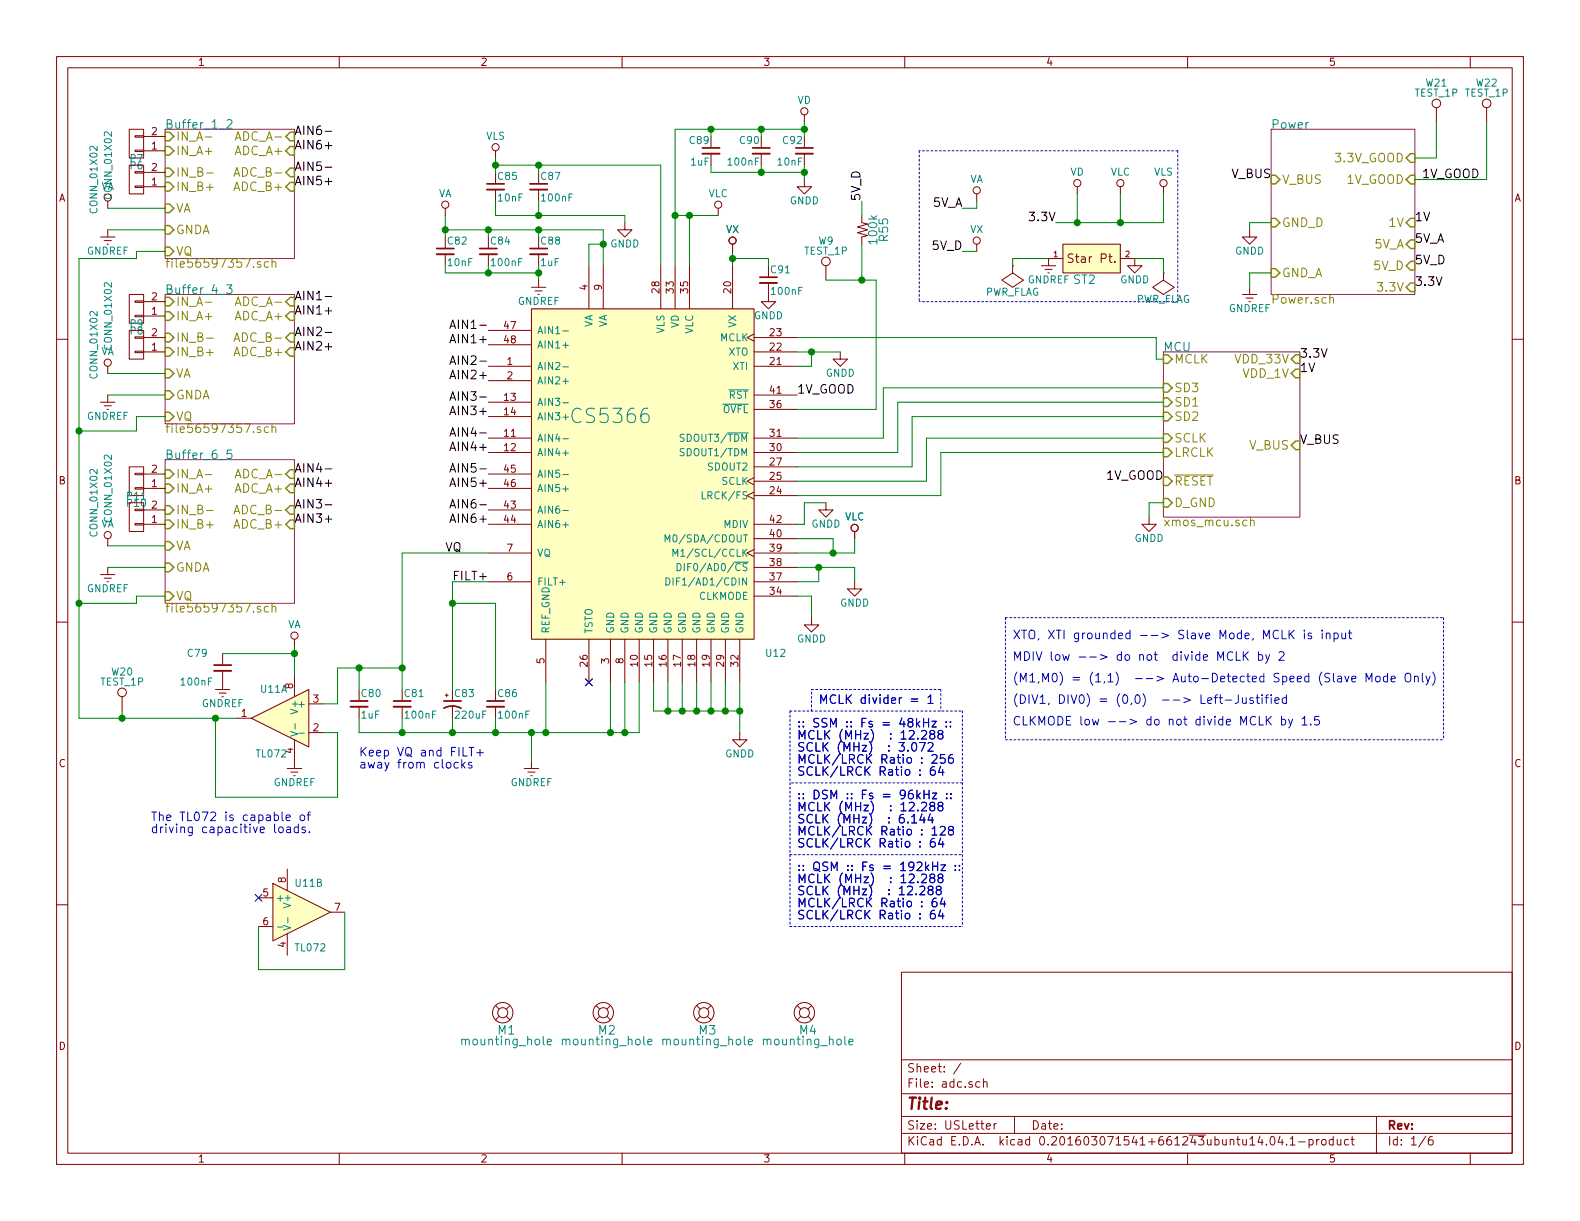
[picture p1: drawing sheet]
EESchema Schematic File Version 2
LIBS:power
LIBS:device
LIBS:transistors
LIBS:conn
LIBS:linear
LIBS:regul
LIBS:74xx
LIBS:cmos4000
LIBS:adc-dac
LIBS:memory
LIBS:xilinx
LIBS:microcontrollers
LIBS:dsp
LIBS:microchip
LIBS:analog_switches
LIBS:motorola
LIBS:texas
LIBS:intel
LIBS:audio
LIBS:interface
LIBS:digital-audio
LIBS:philips
LIBS:display
LIBS:cypress
LIBS:siliconi
LIBS:opto
LIBS:atmel
LIBS:contrib
LIBS:valves
LIBS:alex
LIBS:CS5366
LIBS:adc-cache
EELAYER 25 0
EELAYER END
$Descr USLetter 11000 8500
encoding utf-8
Sheet 1 6
Title ""
Date ""
Rev ""
Comp ""
Comment1 ""
Comment2 ""
Comment3 ""
Comment4 ""
$EndDescr
$Comp
L CS5366 U12
U 1 1
P 4350 3150
F 0 "U12" H 5400 1750 50  0000 C CNN
F 1 "CS5366" H 4250 3400 100 0000 C CNN
F 2 "Housings_QFP:LQFP-48_7x7mm_Pitch0.5mm" H 5150 1750 50  0001 C CNN
F 3 "DOCUMENTATION" H 5500 1500 50  0001 C CNN
	1    4350 3150
	1    0    0    -1  
$EndComp
$Comp
L CP1_Small C83
U 1 1
P 3150 4900
F 0 "C83" H 3160 4970 50  0000 L CNN
F 1 "220uF" H 3160 4820 50  0000 L CNN
F 2 "Capacitors_SMD:c_elec_6.3x7.7" H 3150 4900 50  0001 C CNN
F 3 "" H 3150 4900 50  0000 C CNN
F 4 "UUR1C221MCL6GS" H 3350 4700 60  0001 C CNN "Pt. Num"
F 5 "Value" H 3150 4900 60  0001 C CNN "manufacturer"
	1    3150 4900
	1    0    0    -1  
$EndComp
$Comp
L C_Small C81
U 1 1
P 2800 4900
F 0 "C81" H 2810 4970 50  0000 L CNN
F 1 "100nF" H 2810 4820 50  0000 L CNN
F 2 "Capacitors_SMD:C_0603" H 2800 4900 50  0001 C CNN
F 3 "" H 2800 4900 50  0000 C CNN
F 4 "C0603C104K3RACTU" H 2150 4000 60  0001 C CNN "Pt. Num"
F 5 "Value" H 2800 4900 60  0001 C CNN "manufacturer"
	1    2800 4900
	1    0    0    -1  
$EndComp
$Comp
L C_Small C80
U 1 1
P 2500 4900
F 0 "C80" H 2510 4970 50  0000 L CNN
F 1 "1uF" H 2510 4820 50  0000 L CNN
F 2 "Capacitors_SMD:C_0603" H 2500 4900 50  0001 C CNN
F 3 "" H 2500 4900 50  0000 C CNN
F 4 "CC0603KRX7R7BB105" H 2700 4750 60  0001 C CNN "Pt. Num"
F 5 "Value" H 2500 4900 60  0001 C CNN "manufacturer"
	1    2500 4900
	1    0    0    -1  
$EndComp
$Comp
L C_Small C86
U 1 1
P 3450 4900
F 0 "C86" H 3460 4970 50  0000 L CNN
F 1 "100nF" H 3460 4820 50  0000 L CNN
F 2 "Capacitors_SMD:C_0603" H 3450 4900 50  0001 C CNN
F 3 "" H 3450 4900 50  0000 C CNN
F 4 "C0603C104K3RACTU" H 3750 4300 60  0001 C CNN "Pt. Num"
F 5 "Value" H 3450 4900 60  0001 C CNN "manufacturer"
	1    3450 4900
	1    0    0    -1  
$EndComp
$Sheet
S 1150 900  900  900 
U 565D7D19
F0 "Buffer_1_2" 60
F1 "file56597357.sch" 60
F2 "ADC_A+" I R 2050 1050 60 
F3 "ADC_A-" I R 2050 950 60 
F4 "IN_A+" I L 1150 1050 60 
F5 "IN_A-" I L 1150 950 60 
F6 "ADC_B+" I R 2050 1300 60 
F7 "ADC_B-" I R 2050 1200 60 
F8 "IN_B+" I L 1150 1300 60 
F9 "IN_B-" I L 1150 1200 60 
F10 "VA" I L 1150 1450 60 
F11 "GNDA" I L 1150 1600 60 
F12 "VQ" I L 1150 1750 60 
$EndSheet
$Sheet
S 1150 2050 900  900 
U 565D7E0D
F0 "Buffer_4_3" 60
F1 "file56597357.sch" 60
F2 "ADC_A+" I R 2050 2200 60 
F3 "ADC_A-" I R 2050 2100 60 
F4 "IN_A+" I L 1150 2200 60 
F5 "IN_A-" I L 1150 2100 60 
F6 "ADC_B+" I R 2050 2450 60 
F7 "ADC_B-" I R 2050 2350 60 
F8 "IN_B+" I L 1150 2450 60 
F9 "IN_B-" I L 1150 2350 60 
F10 "VA" I L 1150 2600 60 
F11 "GNDA" I L 1150 2750 60 
F12 "VQ" I L 1150 2900 60 
$EndSheet
$Sheet
S 1150 3200 900  1000
U 565D9A70
F0 "Buffer_6_5" 60
F1 "file56597357.sch" 60
F2 "ADC_A+" I R 2050 3400 60 
F3 "ADC_A-" I R 2050 3300 60 
F4 "IN_A+" I L 1150 3400 60 
F5 "IN_A-" I L 1150 3300 60 
F6 "ADC_B+" I R 2050 3650 60 
F7 "ADC_B-" I R 2050 3550 60 
F8 "IN_B+" I L 1150 3650 60 
F9 "IN_B-" I L 1150 3550 60 
F10 "VA" I L 1150 3800 60 
F11 "GNDA" I L 1150 3950 60 
F12 "VQ" I L 1150 4150 60 
$EndSheet
Wire Wire Line
	5550 2550 5650 2550
Wire Wire Line
	5650 2550 5650 2450
Wire Wire Line
	5550 2450 5850 2450
Connection ~ 5650 2450
Wire Wire Line
	3800 5100 3800 4750
NoConn ~ 4100 4750
Text Notes 2500 5350 0    60   ~ 0
Keep VQ and FILT+ \naway from clocks
Wire Wire Line
	5550 4050 5700 4050
Wire Wire Line
	5700 4050 5700 3950
Wire Wire Line
	5550 3950 5950 3950
Wire Wire Line
	5950 3950 5950 4050
Connection ~ 5700 3950
Text Notes 7050 4900 0    60   ~ 0
(DIV1, DIV0) = (0,0)  --> Left-Justified 
$Comp
L VD #PWR102
U 1 1
P 5600 850
F 0 "#PWR102" H 5600 700 50  0001 C CNN
F 1 "VD" H 5600 1000 50  0000 C CNN
F 2 "" H 5600 850 60  0000 C CNN
F 3 "" H 5600 850 60  0000 C CNN
	1    5600 850 
	-1   0    0    -1  
$EndComp
$Comp
L VLS #PWR93
U 1 1
P 3450 1100
F 0 "#PWR93" H 3450 950 50  0001 C CNN
F 1 "VLS" H 3450 1250 50  0000 C CNN
F 2 "" H 3450 1100 60  0000 C CNN
F 3 "" H 3450 1100 60  0000 C CNN
	1    3450 1100
	1    0    0    -1  
$EndComp
$Comp
L VLC #PWR97
U 1 1
P 5000 1500
F 0 "#PWR97" H 5000 1350 50  0001 C CNN
F 1 "VLC" H 5000 1650 50  0000 C CNN
F 2 "" H 5000 1500 60  0000 C CNN
F 3 "" H 5000 1500 60  0000 C CNN
	1    5000 1500
	1    0    0    -1  
$EndComp
$Comp
L VX #PWR98
U 1 1
P 5100 1750
F 0 "#PWR98" H 5100 1600 50  0001 C CNN
F 1 "VX" H 5100 1900 50  0000 C CNN
F 2 "" H 5100 1750 60  0000 C CNN
F 3 "" H 5100 1750 60  0000 C CNN
	1    5100 1750
	1    0    0    -1  
$EndComp
Wire Wire Line
	4200 1600 4200 1850
Wire Wire Line
	4100 1850 4100 1700
Wire Wire Line
	4100 1700 4200 1700
Connection ~ 4200 1700
Wire Wire Line
	5100 1750 5100 1850
$Comp
L VLC #PWR107
U 1 1
P 5950 3750
F 0 "#PWR107" H 5950 3600 50  0001 C CNN
F 1 "VLC" H 5950 3900 50  0000 C CNN
F 2 "" H 5950 3750 60  0000 C CNN
F 3 "" H 5950 3750 60  0000 C CNN
	1    5950 3750
	1    0    0    -1  
$EndComp
Wire Wire Line
	5550 3750 5800 3750
Wire Wire Line
	5800 3750 5800 3850
Wire Wire Line
	5550 3850 5950 3850
Wire Wire Line
	5950 3850 5950 3750
Connection ~ 5800 3850
Text Notes 7050 4750 0    60   ~ 0
(M1,M0) = (1,1)  --> Auto-Detected Speed (Slave Mode Only)
Wire Wire Line
	5550 4150 5650 4150
Wire Wire Line
	5650 4150 5650 4300
Text Notes 7050 4600 0    60   ~ 0
MDIV low --> do not  divide MCLK by 2\n
Wire Wire Line
	5550 3650 5600 3650
Wire Wire Line
	5600 3650 5600 3500
Wire Wire Line
	5600 3500 5750 3500
Text Notes 5550 5400 0    60   ~ 0
:: SSM :: Fs = 48kHz ::\nMCLK (MHz)  : 12.288\nSCLK (MHz)  : 3.072\nMCLK/LRCK Ratio : 256\nSCLK/LRCK Ratio : 64
Text Notes 5550 5900 0    60   ~ 0
:: DSM :: Fs = 96kHz ::\nMCLK (MHz)  : 12.288\nSCLK (MHz)  : 6.144\nMCLK/LRCK Ratio : 128\nSCLK/LRCK Ratio : 64
Text Notes 5550 6400 0    60   ~ 0
:: QSM :: Fs = 192kHz ::\nMCLK (MHz)  : 12.288\nSCLK (MHz)  : 12.288\nMCLK/LRCK Ratio : 64\nSCLK/LRCK Ratio : 64
Wire Notes Line
	5500 4950 6700 4950
Wire Notes Line
	6700 4950 6700 6450
Wire Notes Line
	6700 5450 5500 5450
Wire Notes Line
	5500 4950 5500 6450
Wire Notes Line
	5500 5950 6700 5950
Wire Notes Line
	5500 6450 6700 6450
Text Notes 5700 4900 0    60   ~ 0
MCLK divider = 1
Wire Notes Line
	5650 4950 5650 4800
Wire Notes Line
	5650 4800 6550 4800
Wire Notes Line
	6550 4800 6550 4950
Wire Wire Line
	4350 5100 4350 4750
Wire Wire Line
	4250 4750 4250 5100
Wire Wire Line
	5150 4750 5150 5100
Connection ~ 5150 4950
Wire Wire Line
	5050 4750 5050 4950
Connection ~ 5050 4950
Wire Wire Line
	4950 4750 4950 4950
Connection ~ 4950 4950
Wire Wire Line
	4850 4750 4850 4950
Connection ~ 4850 4950
Wire Wire Line
	4750 4750 4750 4950
Connection ~ 4750 4950
Wire Wire Line
	4650 4750 4650 4950
Connection ~ 4650 4950
Wire Wire Line
	4550 4750 4550 4950
Wire Wire Line
	4450 5100 4450 4750
$Comp
L GNDD #PWR106
U 1 1
P 5850 2450
F 0 "#PWR106" H 5850 2200 50  0001 C CNN
F 1 "GNDD" H 5850 2300 50  0000 C CNN
F 2 "" H 5850 2450 50  0000 C CNN
F 3 "" H 5850 2450 50  0000 C CNN
	1    5850 2450
	1    0    0    -1  
$EndComp
NoConn ~ 4100 4750
$Comp
L GNDD #PWR109
U 1 1
P 5950 4050
F 0 "#PWR109" H 5950 3800 50  0001 C CNN
F 1 "GNDD" H 5950 3900 50  0000 C CNN
F 2 "" H 5950 4050 50  0000 C CNN
F 3 "" H 5950 4050 50  0000 C CNN
	1    5950 4050
	1    0    0    -1  
$EndComp
$Comp
L VX #PWR99
U 1 1
P 5100 1750
F 0 "#PWR99" H 5100 1600 50  0001 C CNN
F 1 "VX" H 5100 1900 50  0000 C CNN
F 2 "" H 5100 1750 60  0000 C CNN
F 3 "" H 5100 1750 60  0000 C CNN
	1    5100 1750
	1    0    0    -1  
$EndComp
$Comp
L VLC #PWR108
U 1 1
P 5950 3750
F 0 "#PWR108" H 5950 3600 50  0001 C CNN
F 1 "VLC" H 5950 3900 50  0000 C CNN
F 2 "" H 5950 3750 60  0000 C CNN
F 3 "" H 5950 3750 60  0000 C CNN
	1    5950 3750
	1    0    0    -1  
$EndComp
$Comp
L GNDD #PWR104
U 1 1
P 5650 4300
F 0 "#PWR104" H 5650 4050 50  0001 C CNN
F 1 "GNDD" H 5650 4150 50  0000 C CNN
F 2 "" H 5650 4300 50  0000 C CNN
F 3 "" H 5650 4300 50  0000 C CNN
	1    5650 4300
	1    0    0    -1  
$EndComp
Text Notes 7050 5050 0    60   ~ 0
CLKMODE low --> do not divide MCLK by 1.5
$Comp
L GNDD #PWR105
U 1 1
P 5750 3500
F 0 "#PWR105" H 5750 3250 50  0001 C CNN
F 1 "GNDD" H 5750 3350 50  0000 C CNN
F 2 "" H 5750 3500 50  0000 C CNN
F 3 "" H 5750 3500 50  0000 C CNN
	1    5750 3500
	1    0    0    -1  
$EndComp
Text Notes 5550 5400 0    60   ~ 0
:: SSM :: Fs = 48kHz ::\nMCLK (MHz)  : 12.288\nSCLK (MHz)  : 3.072\nMCLK/LRCK Ratio : 256\nSCLK/LRCK Ratio : 64
Text Notes 5550 5900 0    60   ~ 0
:: DSM :: Fs = 96kHz ::\nMCLK (MHz)  : 12.288\nSCLK (MHz)  : 6.144\nMCLK/LRCK Ratio : 128\nSCLK/LRCK Ratio : 64
Text Notes 5550 6400 0    60   ~ 0
:: QSM :: Fs = 192kHz ::\nMCLK (MHz)  : 12.288\nSCLK (MHz)  : 12.288\nMCLK/LRCK Ratio : 64\nSCLK/LRCK Ratio : 64
Text Notes 5700 4900 0    60   ~ 0
MCLK divider = 1
$Comp
L GNDD #PWR100
U 1 1
P 5150 5100
F 0 "#PWR100" H 5150 4850 50  0001 C CNN
F 1 "GNDD" H 5150 4950 50  0000 C CNN
F 2 "" H 5150 5100 50  0000 C CNN
F 3 "" H 5150 5100 50  0000 C CNN
	1    5150 5100
	1    0    0    -1  
$EndComp
Wire Wire Line
	2500 5100 4450 5100
Wire Wire Line
	3150 5100 3150 5000
Wire Wire Line
	3450 5000 3450 5100
Connection ~ 3450 5100
Wire Wire Line
	3450 4800 3450 4200
Wire Wire Line
	3450 4200 3150 4200
Wire Wire Line
	3150 4050 3150 4800
Wire Wire Line
	3150 4050 3400 4050
Connection ~ 3150 4200
$Comp
L TL072 U11
U 1 1
P 1950 5000
F 0 "U11" H 1900 5200 50  0000 L CNN
F 1 "TL072" H 1900 4750 50  0000 L CNN
F 2 "Housings_SSOP:TSSOP-8_4.4x3mm_Pitch0.65mm" H 1950 5000 50  0001 C CNN
F 3 "http://www.mouser.com/ds/2/405/tl072-557363.pdf" H 1950 5000 50  0001 C CNN
F 4 "TL072CPWR" H 1950 5000 60  0001 C CNN "Pt. Num"
F 5 "Value" H 1950 5000 60  0001 C CNN "manufacturer"
	1    1950 5000
	-1   0    0    -1  
$EndComp
$Comp
L C_Small C79
U 1 1
P 1550 4650
F 0 "C79" H 1300 4750 50  0000 L CNN
F 1 "100nF" H 1250 4550 50  0000 L CNN
F 2 "Capacitors_SMD:C_0603" H 1550 4650 50  0001 C CNN
F 3 "" H 1550 4650 50  0000 C CNN
F 4 "C0603C104K3RACTU" H 900 3750 60  0001 C CNN "Pt. Num"
F 5 "Value" H 1550 4650 60  0001 C CNN "manufacturer"
	1    1550 4650
	1    0    0    -1  
$EndComp
Wire Wire Line
	2500 5000 2500 5100
Connection ~ 3150 5100
Wire Wire Line
	2800 5000 2800 5100
Connection ~ 2800 5100
Wire Wire Line
	2250 4900 2350 4900
Wire Wire Line
	2350 4900 2350 4650
Wire Wire Line
	2350 4650 2800 4650
Wire Wire Line
	2800 3850 2800 4800
Wire Wire Line
	2500 4800 2500 4650
Connection ~ 2500 4650
Wire Wire Line
	3400 3850 2800 3850
Connection ~ 2800 4650
$Comp
L VA #PWR90
U 1 1
P 2050 4500
F 0 "#PWR90" H 2050 4350 50  0001 C CNN
F 1 "VA" H 2050 4650 50  0000 C CNN
F 2 "" H 2050 4500 60  0000 C CNN
F 3 "" H 2050 4500 60  0000 C CNN
	1    2050 4500
	1    0    0    -1  
$EndComp
$Comp
L GNDREF #PWR94
U 1 1
P 3700 5300
F 0 "#PWR94" H 3700 5050 50  0001 C CNN
F 1 "GNDREF" H 3700 5150 50  0000 C CNN
F 2 "" H 3700 5300 50  0000 C CNN
F 3 "" H 3700 5300 50  0000 C CNN
	1    3700 5300
	1    0    0    -1  
$EndComp
Wire Wire Line
	3700 5300 3700 5100
Connection ~ 3700 5100
Connection ~ 3800 5100
$Comp
L GNDREF #PWR89
U 1 1
P 1550 4750
F 0 "#PWR89" H 1550 4500 50  0001 C CNN
F 1 "GNDREF" H 1550 4600 50  0000 C CNN
F 2 "" H 1550 4750 50  0000 C CNN
F 3 "" H 1550 4750 50  0000 C CNN
	1    1550 4750
	1    0    0    -1  
$EndComp
Wire Wire Line
	2050 4700 2050 4500
Wire Wire Line
	2050 4550 1550 4550
Connection ~ 2050 4550
$Comp
L GNDREF #PWR91
U 1 1
P 2050 5300
F 0 "#PWR91" H 2050 5050 50  0001 C CNN
F 1 "GNDREF" H 2050 5150 50  0000 C CNN
F 2 "" H 2050 5300 50  0000 C CNN
F 3 "" H 2050 5300 50  0000 C CNN
	1    2050 5300
	1    0    0    -1  
$EndComp
Wire Wire Line
	2250 5100 2350 5100
Wire Wire Line
	2350 5100 2350 5550
Wire Wire Line
	2350 5550 1500 5550
Wire Wire Line
	1500 5550 1500 5000
Wire Wire Line
	550  5000 1650 5000
Wire Wire Line
	1150 1750 950  1750
Connection ~ 1500 5000
Wire Wire Line
	1150 4150 950  4150
Wire Wire Line
	1150 2900 950  2900
$Comp
L GNDREF #PWR88
U 1 1
P 750 3950
F 0 "#PWR88" H 750 3700 50  0001 C CNN
F 1 "GNDREF" H 750 3800 50  0000 C CNN
F 2 "" H 750 3950 50  0000 C CNN
F 3 "" H 750 3950 50  0000 C CNN
	1    750  3950
	1    0    0    -1  
$EndComp
Wire Wire Line
	1150 3950 750  3950
$Comp
L VA #PWR87
U 1 1
P 750 3800
F 0 "#PWR87" H 750 3650 50  0001 C CNN
F 1 "VA" H 750 3950 50  0000 C CNN
F 2 "" H 750 3800 60  0000 C CNN
F 3 "" H 750 3800 60  0000 C CNN
	1    750  3800
	1    0    0    -1  
$EndComp
Wire Wire Line
	1150 3800 750  3800
$Comp
L GNDREF #PWR86
U 1 1
P 750 2750
F 0 "#PWR86" H 750 2500 50  0001 C CNN
F 1 "GNDREF" H 750 2600 50  0000 C CNN
F 2 "" H 750 2750 50  0000 C CNN
F 3 "" H 750 2750 50  0000 C CNN
	1    750  2750
	1    0    0    -1  
$EndComp
Wire Wire Line
	1150 2750 750  2750
$Comp
L VA #PWR85
U 1 1
P 750 2600
F 0 "#PWR85" H 750 2450 50  0001 C CNN
F 1 "VA" H 750 2750 50  0000 C CNN
F 2 "" H 750 2600 60  0000 C CNN
F 3 "" H 750 2600 60  0000 C CNN
	1    750  2600
	1    0    0    -1  
$EndComp
Wire Wire Line
	1150 2600 750  2600
$Comp
L GNDREF #PWR84
U 1 1
P 750 1600
F 0 "#PWR84" H 750 1350 50  0001 C CNN
F 1 "GNDREF" H 750 1450 50  0000 C CNN
F 2 "" H 750 1600 50  0000 C CNN
F 3 "" H 750 1600 50  0000 C CNN
	1    750  1600
	1    0    0    -1  
$EndComp
Wire Wire Line
	1150 1600 750  1600
$Comp
L VA #PWR83
U 1 1
P 750 1450
F 0 "#PWR83" H 750 1300 50  0001 C CNN
F 1 "VA" H 750 1600 50  0000 C CNN
F 2 "" H 750 1450 60  0000 C CNN
F 3 "" H 750 1450 60  0000 C CNN
	1    750  1450
	1    0    0    -1  
$EndComp
Wire Wire Line
	1150 1450 750  1450
$Comp
L C_Small C88
U 1 1
P 3750 1750
F 0 "C88" H 3760 1820 50  0000 L CNN
F 1 "1uF" H 3760 1670 50  0000 L CNN
F 2 "Capacitors_SMD:C_0603" H 3750 1750 50  0001 C CNN
F 3 "" H 3750 1750 50  0000 C CNN
F 4 "CC0603KRX7R7BB105" H 3950 1600 60  0001 C CNN "Pt. Num"
F 5 "Value" H 3750 1750 60  0001 C CNN "manufacturer"
	1    3750 1750
	1    0    0    -1  
$EndComp
$Comp
L GNDREF #PWR95
U 1 1
P 3750 1950
F 0 "#PWR95" H 3750 1700 50  0001 C CNN
F 1 "GNDREF" H 3750 1800 50  0000 C CNN
F 2 "" H 3750 1950 50  0000 C CNN
F 3 "" H 3750 1950 50  0000 C CNN
	1    3750 1950
	1    0    0    -1  
$EndComp
$Comp
L C_Small C82
U 1 1
P 3100 1750
F 0 "C82" H 3110 1820 50  0000 L CNN
F 1 "10nF" H 3110 1670 50  0000 L CNN
F 2 "Capacitors_SMD:C_0603" H 3100 1750 50  0001 C CNN
F 3 "" H 3100 1750 50  0000 C CNN
F 4 "GRM188R71H103KA01D" H 3100 1750 60  0001 C CNN "Pt. Num"
F 5 "Value" H 3100 1750 60  0001 C CNN "manufacturer"
	1    3100 1750
	1    0    0    -1  
$EndComp
$Comp
L C_Small C84
U 1 1
P 3400 1750
F 0 "C84" H 3410 1820 50  0000 L CNN
F 1 "100nF" H 3410 1670 50  0000 L CNN
F 2 "Capacitors_SMD:C_0603" H 3400 1750 50  0001 C CNN
F 3 "" H 3400 1750 50  0000 C CNN
F 4 "C0603C104K3RACTU" H 2750 850 60  0001 C CNN "Pt. Num"
F 5 "Value" H 3400 1750 60  0001 C CNN "manufacturer"
	1    3400 1750
	1    0    0    -1  
$EndComp
Wire Wire Line
	3750 1850 3750 1950
Wire Wire Line
	3750 1900 3100 1900
Wire Wire Line
	3100 1900 3100 1850
Connection ~ 3750 1900
Wire Wire Line
	3400 1850 3400 1900
Connection ~ 3400 1900
Wire Wire Line
	4200 1600 3100 1600
Wire Wire Line
	3100 1500 3100 1650
Wire Wire Line
	3400 1600 3400 1650
Connection ~ 3400 1600
Wire Wire Line
	3750 1600 3750 1650
Connection ~ 3750 1600
Connection ~ 3100 1600
$Comp
L C_Small C91
U 1 1
P 5350 1950
F 0 "C91" H 5360 2020 50  0000 L CNN
F 1 "100nF" H 5360 1870 50  0000 L CNN
F 2 "Capacitors_SMD:C_0603" H 5350 1950 50  0001 C CNN
F 3 "" H 5350 1950 50  0000 C CNN
F 4 "C0603C104K3RACTU" H 4700 1050 60  0001 C CNN "Pt. Num"
F 5 "Value" H 5350 1950 60  0001 C CNN "manufacturer"
	1    5350 1950
	1    0    0    -1  
$EndComp
$Comp
L GNDD #PWR101
U 1 1
P 5350 2050
F 0 "#PWR101" H 5350 1800 50  0001 C CNN
F 1 "GNDD" H 5350 1900 50  0000 C CNN
F 2 "" H 5350 2050 50  0000 C CNN
F 3 "" H 5350 2050 50  0000 C CNN
	1    5350 2050
	1    0    0    -1  
$EndComp
Wire Wire Line
	5350 1850 5350 1800
Wire Wire Line
	5350 1800 5100 1800
Connection ~ 5100 1800
$Comp
L C_Small C85
U 1 1
P 3450 1300
F 0 "C85" H 3460 1370 50  0000 L CNN
F 1 "10nF" H 3460 1220 50  0000 L CNN
F 2 "Capacitors_SMD:C_0603" H 3450 1300 50  0001 C CNN
F 3 "" H 3450 1300 50  0000 C CNN
F 4 "GRM188R71H103KA01D" H 3450 1300 60  0001 C CNN "Pt. Num"
F 5 "Value" H 3450 1300 60  0001 C CNN "manufacturer"
	1    3450 1300
	1    0    0    -1  
$EndComp
$Comp
L C_Small C87
U 1 1
P 3750 1300
F 0 "C87" H 3760 1370 50  0000 L CNN
F 1 "100nF" H 3760 1220 50  0000 L CNN
F 2 "Capacitors_SMD:C_0603" H 3750 1300 50  0001 C CNN
F 3 "" H 3750 1300 50  0000 C CNN
F 4 "C0603C104K3RACTU" H 3100 400 60  0001 C CNN "Pt. Num"
F 5 "Value" H 3750 1300 60  0001 C CNN "manufacturer"
	1    3750 1300
	1    0    0    -1  
$EndComp
Wire Wire Line
	4600 1150 4600 1850
Wire Wire Line
	3450 1500 3450 1400
Wire Wire Line
	3750 1400 3750 1500
Wire Wire Line
	3750 1200 3750 1150
Wire Wire Line
	3450 1150 4600 1150
Wire Wire Line
	3450 1100 3450 1200
Connection ~ 3450 1150
$Comp
L C_Small C89
U 1 1
P 4950 1050
F 0 "C89" H 4960 1120 50  0000 L CNN
F 1 "1uF" H 4960 970 50  0000 L CNN
F 2 "Capacitors_SMD:C_0603" H 4950 1050 50  0001 C CNN
F 3 "" H 4950 1050 50  0000 C CNN
F 4 "CC0603KRX7R7BB105" H 5150 900 60  0001 C CNN "Pt. Num"
F 5 "Value" H 4950 1050 60  0001 C CNN "manufacturer"
	1    4950 1050
	-1   0    0    -1  
$EndComp
$Comp
L C_Small C90
U 1 1
P 5300 1050
F 0 "C90" H 5310 1120 50  0000 L CNN
F 1 "100nF" H 5310 970 50  0000 L CNN
F 2 "Capacitors_SMD:C_0603" H 5300 1050 50  0001 C CNN
F 3 "" H 5300 1050 50  0000 C CNN
F 4 "C0603C104K3RACTU" H 4650 150 60  0001 C CNN "Pt. Num"
F 5 "Value" H 5300 1050 60  0001 C CNN "manufacturer"
	1    5300 1050
	-1   0    0    -1  
$EndComp
$Comp
L C_Small C92
U 1 1
P 5600 1050
F 0 "C92" H 5610 1120 50  0000 L CNN
F 1 "10nF" H 5610 970 50  0000 L CNN
F 2 "Capacitors_SMD:C_0603" H 5600 1050 50  0001 C CNN
F 3 "" H 5600 1050 50  0000 C CNN
F 4 "GRM188R71H103KA01D" H 5600 1050 60  0001 C CNN "Pt. Num"
F 5 "Value" H 5600 1050 60  0001 C CNN "manufacturer"
	1    5600 1050
	-1   0    0    -1  
$EndComp
Wire Wire Line
	4950 1200 5600 1200
Wire Wire Line
	5600 1150 5600 1250
Wire Wire Line
	5300 1150 5300 1200
Connection ~ 5300 1200
Wire Wire Line
	5600 850  5600 950 
Wire Wire Line
	4700 900  5600 900 
Wire Wire Line
	4950 900  4950 950 
Connection ~ 5600 900 
Wire Wire Line
	5300 950  5300 900 
Connection ~ 5300 900 
Wire Wire Line
	4800 1850 4800 1500
$Comp
L GNDD #PWR96
U 1 1
P 4350 1550
F 0 "#PWR96" H 4350 1300 50  0001 C CNN
F 1 "GNDD" H 4350 1400 50  0000 C CNN
F 2 "" H 4350 1550 50  0000 C CNN
F 3 "" H 4350 1550 50  0000 C CNN
	1    4350 1550
	1    0    0    -1  
$EndComp
Wire Wire Line
	3450 1500 4350 1500
Wire Wire Line
	4350 1500 4350 1550
Connection ~ 3750 1500
Connection ~ 3750 1150
Wire Wire Line
	4950 1150 4950 1200
Wire Wire Line
	4700 1850 4700 900 
Connection ~ 4950 900 
$Comp
L GNDD #PWR103
U 1 1
P 5600 1250
F 0 "#PWR103" H 5600 1000 50  0001 C CNN
F 1 "GNDD" H 5600 1100 50  0000 C CNN
F 2 "" H 5600 1250 50  0000 C CNN
F 3 "" H 5600 1250 50  0000 C CNN
	1    5600 1250
	1    0    0    -1  
$EndComp
Connection ~ 5600 1200
$Comp
L CONN_01X02 P6
U 1 1
P 950 1000
F 0 "P6" H 950 1150 50  0000 C CNN
F 1 "CONN_01X02" V 1150 1150 50  0000 C CNN
F 2 "Pin_Headers:Pin_Header_Straight_1x02" H 950 1000 50  0001 C CNN
F 3 "" H 950 1000 50  0000 C CNN
	1    950  1000
	-1   0    0    1   
$EndComp
$Comp
L CONN_01X02 P7
U 1 1
P 950 1250
F 0 "P7" H 950 1100 50  0000 C CNN
F 1 "CONN_01X02" V 1250 1250 50  0000 C CNN
F 2 "Pin_Headers:Pin_Header_Straight_1x02" H 950 1250 50  0001 C CNN
F 3 "" H 950 1250 50  0000 C CNN
	1    950  1250
	-1   0    0    1   
$EndComp
$Comp
L CONN_01X02 P8
U 1 1
P 950 2150
F 0 "P8" H 950 2300 50  0000 C CNN
F 1 "CONN_01X02" V 1150 2200 50  0000 C CNN
F 2 "Pin_Headers:Pin_Header_Straight_1x02" H 950 2150 50  0001 C CNN
F 3 "" H 950 2150 50  0000 C CNN
	1    950  2150
	-1   0    0    1   
$EndComp
$Comp
L CONN_01X02 P9
U 1 1
P 950 2400
F 0 "P9" H 950 2250 50  0000 C CNN
F 1 "CONN_01X02" V 1250 2400 50  0000 C CNN
F 2 "Pin_Headers:Pin_Header_Straight_1x02" H 950 2400 50  0001 C CNN
F 3 "" H 950 2400 50  0000 C CNN
	1    950  2400
	-1   0    0    1   
$EndComp
$Comp
L CONN_01X02 P10
U 1 1
P 950 3350
F 0 "P10" H 950 3500 50  0000 C CNN
F 1 "CONN_01X02" V 1150 3400 50  0000 C CNN
F 2 "Pin_Headers:Pin_Header_Straight_1x02" H 950 3350 50  0001 C CNN
F 3 "" H 950 3350 50  0000 C CNN
	1    950  3350
	-1   0    0    1   
$EndComp
$Comp
L CONN_01X02 P11
U 1 1
P 950 3600
F 0 "P11" H 950 3450 50  0000 C CNN
F 1 "CONN_01X02" V 1250 3500 50  0000 C CNN
F 2 "Pin_Headers:Pin_Header_Straight_1x02" H 950 3600 50  0001 C CNN
F 3 "" H 950 3600 50  0000 C CNN
	1    950  3600
	-1   0    0    1   
$EndComp
$Sheet
S 8100 2450 950  1150
U 566049D7
F0 "MCU" 60
F1 "xmos_mcu.sch" 60
F2 "VDD_1V" I R 9050 2600 60 
F3 "VDD_33V" I R 9050 2500 60 
F4 "D_GND" I L 8100 3500 60 
F5 "V_BUS" I R 9050 3100 60 
F6 "~RESET" I L 8100 3350 60 
F7 "SD1" I L 8100 2800 60 
F8 "SD2" I L 8100 2900 60 
F9 "SD3" I L 8100 2700 60 
F10 "SCLK" I L 8100 3050 60 
F11 "LRCLK" I L 8100 3150 60 
F12 "MCLK" I L 8100 2500 60 
$EndSheet
Text Notes 1050 5800 0    60   ~ 0
The TL072 is capable of \ndriving capacitive loads.
$Sheet
S 8850 900  1000 1150
U 5661B901
F0 "Power" 60
F1 "Power.sch" 60
F2 "3.3V_GOOD" I R 9850 1100 60 
F3 "1V_GOOD" I R 9850 1250 60 
F4 "5V_A" I R 9850 1700 60 
F5 "5V_D" I R 9850 1850 60 
F6 "1V" I R 9850 1550 60 
F7 "3.3V" I R 9850 2000 60 
F8 "V_BUS" I L 8850 1250 60 
F9 "GND_D" I L 8850 1550 60 
F10 "GND_A" I L 8850 1900 60 
$EndSheet
Text Label 10300 1250 2    60   ~ 0
1V_GOOD
Text Label 5550 2750 0    60   ~ 0
1V_GOOD
Text Label 8100 3350 2    60   ~ 0
1V_GOOD
Wire Wire Line
	950  2900 950  3000
Wire Wire Line
	950  3000 550  3000
Wire Wire Line
	550  1800 550  5000
Wire Wire Line
	550  1800 950  1800
Wire Wire Line
	950  1800 950  1750
Wire Wire Line
	550  4200 950  4200
Wire Wire Line
	950  4200 950  4150
Connection ~ 550  3000
Connection ~ 550  4200
$Comp
L star_pt_2 ST2
U 1 1
P 7550 1800
F 0 "ST2" H 7550 1650 60  0000 C CNN
F 1 "star_pt_2" H 7650 1550 60  0001 C CNN
F 2 "alex:star_connect_2" H 7550 1800 60  0001 C CNN
F 3 "" H 7550 1800 60  0000 C CNN
	1    7550 1800
	1    0    0    -1  
$EndComp
$Comp
L GNDREF #PWR112
U 1 1
P 7300 1800
F 0 "#PWR112" H 7300 1550 50  0001 C CNN
F 1 "GNDREF" H 7300 1650 50  0000 C CNN
F 2 "" H 7300 1800 50  0000 C CNN
F 3 "" H 7300 1800 50  0000 C CNN
	1    7300 1800
	1    0    0    -1  
$EndComp
$Comp
L GNDD #PWR115
U 1 1
P 7900 1800
F 0 "#PWR115" H 7900 1550 50  0001 C CNN
F 1 "GNDD" H 7900 1650 50  0000 C CNN
F 2 "" H 7900 1800 50  0000 C CNN
F 3 "" H 7900 1800 50  0000 C CNN
	1    7900 1800
	1    0    0    -1  
$EndComp
Text Label 9050 3100 0    60   ~ 0
V_BUS
Text Label 8850 1250 2    60   ~ 0
V_BUS
$Comp
L GNDREF #PWR119
U 1 1
P 8700 2000
F 0 "#PWR119" H 8700 1750 50  0001 C CNN
F 1 "GNDREF" H 8700 1850 50  0000 C CNN
F 2 "" H 8700 2000 50  0000 C CNN
F 3 "" H 8700 2000 50  0000 C CNN
	1    8700 2000
	1    0    0    -1  
$EndComp
$Comp
L GNDD #PWR118
U 1 1
P 8700 1600
F 0 "#PWR118" H 8700 1350 50  0001 C CNN
F 1 "GNDD" H 8700 1450 50  0000 C CNN
F 2 "" H 8700 1600 50  0000 C CNN
F 3 "" H 8700 1600 50  0000 C CNN
	1    8700 1600
	1    0    0    -1  
$EndComp
Wire Wire Line
	8850 1550 8700 1550
Wire Wire Line
	8700 1550 8700 1600
Wire Wire Line
	8850 1900 8700 1900
Wire Wire Line
	8700 1900 8700 2000
Text Label 9850 1550 0    60   ~ 0
1V
Text Label 9850 1700 0    60   ~ 0
5V_A
Text Label 9850 1850 0    60   ~ 0
5V_D
Text Label 9850 2000 0    60   ~ 0
3.3V
Text Label 9050 2600 0    60   ~ 0
1V
Text Label 9050 2500 0    60   ~ 0
3.3V
Text Label 6700 1450 2    60   ~ 0
5V_A
$Comp
L VA #PWR110
U 1 1
P 6800 1400
F 0 "#PWR110" H 6800 1250 50  0001 C CNN
F 1 "VA" H 6800 1550 50  0000 C CNN
F 2 "" H 6800 1400 60  0000 C CNN
F 3 "" H 6800 1400 60  0000 C CNN
	1    6800 1400
	1    0    0    -1  
$EndComp
Wire Wire Line
	6800 1450 6800 1400
$Comp
L VA #PWR92
U 1 1
P 3100 1500
F 0 "#PWR92" H 3100 1350 50  0001 C CNN
F 1 "VA" H 3100 1650 50  0000 C CNN
F 2 "" H 3100 1500 60  0000 C CNN
F 3 "" H 3100 1500 60  0000 C CNN
	1    3100 1500
	1    0    0    -1  
$EndComp
$Comp
L VX #PWR111
U 1 1
P 6800 1750
F 0 "#PWR111" H 6800 1600 50  0001 C CNN
F 1 "VX" H 6800 1900 50  0000 C CNN
F 2 "" H 6800 1750 60  0000 C CNN
F 3 "" H 6800 1750 60  0000 C CNN
	1    6800 1750
	1    0    0    -1  
$EndComp
Text Label 6700 1750 2    60   ~ 0
5V_D
$Comp
L VD #PWR113
U 1 1
P 7500 1350
F 0 "#PWR113" H 7500 1200 50  0001 C CNN
F 1 "VD" H 7500 1500 50  0000 C CNN
F 2 "" H 7500 1350 60  0000 C CNN
F 3 "" H 7500 1350 60  0000 C CNN
	1    7500 1350
	-1   0    0    -1  
$EndComp
$Comp
L VLC #PWR114
U 1 1
P 7800 1350
F 0 "#PWR114" H 7800 1200 50  0001 C CNN
F 1 "VLC" H 7800 1500 50  0000 C CNN
F 2 "" H 7800 1350 60  0000 C CNN
F 3 "" H 7800 1350 60  0000 C CNN
	1    7800 1350
	1    0    0    -1  
$EndComp
$Comp
L VLS #PWR117
U 1 1
P 8100 1350
F 0 "#PWR117" H 8100 1200 50  0001 C CNN
F 1 "VLS" H 8100 1500 50  0000 C CNN
F 2 "" H 8100 1350 60  0000 C CNN
F 3 "" H 8100 1350 60  0000 C CNN
	1    8100 1350
	1    0    0    -1  
$EndComp
Text Label 7350 1550 2    60   ~ 0
3.3V
Wire Wire Line
	7350 1550 8100 1550
Wire Wire Line
	8100 1550 8100 1350
Wire Wire Line
	7800 1350 7800 1550
Connection ~ 7800 1550
Wire Wire Line
	7500 1350 7500 1550
Connection ~ 7500 1550
Wire Notes Line
	8200 1050 6400 1050
Wire Notes Line
	6400 1050 6400 2100
Wire Notes Line
	8200 1050 8200 2100
Wire Notes Line
	8200 2100 6400 2100
$Comp
L TL072 U11
U 2 1
P 2100 6350
F 0 "U11" H 2050 6550 50  0000 L CNN
F 1 "TL072" H 2050 6100 50  0000 L CNN
F 2 "Housings_SSOP:TSSOP-8_4.4x3mm_Pitch0.65mm" H 2100 6350 50  0001 C CNN
F 3 "http://www.mouser.com/ds/2/405/tl072-557363.pdf" H 2100 6350 50  0001 C CNN
F 4 "TL072CPWR" H 2100 6350 60  0001 C CNN "Pt. Num"
F 5 "Value" H 2100 6350 60  0001 C CNN "manufacturer"
	2    2100 6350
	1    0    0    -1  
$EndComp
Wire Wire Line
	1800 6450 1800 6750
Wire Wire Line
	1800 6750 2400 6750
Wire Wire Line
	2400 6750 2400 6350
Wire Wire Line
	5550 2350 8050 2350
Wire Wire Line
	8050 2350 8050 2500
Wire Wire Line
	8050 2500 8100 2500
Wire Wire Line
	5550 3050 6150 3050
Wire Wire Line
	6150 3050 6150 2700
Wire Wire Line
	6150 2700 8100 2700
Wire Wire Line
	8100 2800 6250 2800
Wire Wire Line
	6250 2800 6250 3150
Wire Wire Line
	6250 3150 5550 3150
Wire Wire Line
	5550 3250 6350 3250
Wire Wire Line
	6350 3250 6350 2900
Wire Wire Line
	6350 2900 8100 2900
Wire Wire Line
	5550 3350 6450 3350
Wire Wire Line
	6450 3350 6450 3050
Wire Wire Line
	6450 3050 8100 3050
Wire Wire Line
	8100 3150 6550 3150
Wire Wire Line
	6550 3150 6550 3450
Wire Wire Line
	6550 3450 5550 3450
$Comp
L GNDD #PWR116
U 1 1
P 8000 3600
F 0 "#PWR116" H 8000 3350 50  0001 C CNN
F 1 "GNDD" H 8000 3450 50  0000 C CNN
F 2 "" H 8000 3600 50  0000 C CNN
F 3 "" H 8000 3600 50  0000 C CNN
	1    8000 3600
	1    0    0    -1  
$EndComp
Wire Wire Line
	8000 3600 8000 3500
Wire Wire Line
	8000 3500 8100 3500
$Comp
L TEST_1P W20
U 1 1
P 850 4950
F 0 "W20" H 850 5220 50  0000 C CNN
F 1 "TEST_1P" H 850 5150 50  0000 C CNN
F 2 "alex:test_point_harwin_S2761-46R" H 1050 4950 50  0001 C CNN
F 3 "http://www.mouser.com/ds/2/181/60page187-706839.pdf" H 1050 4950 50  0001 C CNN
F 4 "S2761-46R" H 850 4950 60  0001 C CNN "Pt. Num"
F 5 "Value" H 850 4950 60  0001 C CNN "manufacturer"
	1    850  4950
	1    0    0    -1  
$EndComp
Wire Wire Line
	850  4950 850  5000
Connection ~ 850  5000
Wire Notes Line
	7000 4300 7000 5150
Wire Notes Line
	7000 5150 10050 5150
Text Notes 7050 4450 0    60   ~ 0
XTO, XTI grounded --> Slave Mode, MCLK is input
Wire Notes Line
	7000 4300 10050 4300
Wire Notes Line
	10050 4300 10050 5150
NoConn ~ 1800 6250
$Comp
L PWR_FLAG #FLG8
U 1 1
P 8100 1900
F 0 "#FLG8" H 8100 1995 50  0001 C CNN
F 1 "PWR_FLAG" H 8100 2080 50  0000 C CNN
F 2 "" H 8100 1900 50  0000 C CNN
F 3 "" H 8100 1900 50  0000 C CNN
	1    8100 1900
	-1   0    0    1   
$EndComp
Wire Wire Line
	7900 1800 8100 1800
Wire Wire Line
	8100 1800 8100 1900
Wire Wire Line
	6700 1450 6800 1450
Wire Wire Line
	6700 1750 6800 1750
$Comp
L PWR_FLAG #FLG7
U 1 1
P 7050 1850
F 0 "#FLG7" H 7050 1945 50  0001 C CNN
F 1 "PWR_FLAG" H 7050 2030 50  0000 C CNN
F 2 "" H 7050 1850 50  0000 C CNN
F 3 "" H 7050 1850 50  0000 C CNN
	1    7050 1850
	-1   0    0    1   
$EndComp
Wire Wire Line
	7300 1800 7050 1800
Wire Wire Line
	7050 1800 7050 1850
Wire Wire Line
	6100 2850 5550 2850
Wire Wire Line
	6100 1950 6100 2850
$Comp
L R_American_small R55
U 1 1
P 6000 1600
F 0 "R55" H 6000 1750 60  0000 C CNN
F 1 "100k" H 6000 1675 60  0000 C CNN
F 2 "Resistors_SMD:R_0603" H 6000 1800 60  0001 C CNN
F 3 "" H 6000 1800 60  0000 C CNN
F 4 "RR0816P-104-D" H 6000 1600 60  0001 C CNN "Pt. Num"
F 5 "Value" H 6000 1600 60  0001 C CNN "manufacturer"
	1    6000 1600
	0    1    1    0   
$EndComp
Text Label 6000 1400 1    60   ~ 0
5V_D
$Comp
L mounting_hole M1
U 1 1
P 3500 7050
F 0 "M1" H 3525 6925 60  0000 C CNN
F 1 "mounting_hole" H 3525 6850 60  0000 C CNN
F 2 "Mounting_Holes:MountingHole_3mm" H 3500 7050 60  0001 C CNN
F 3 "" H 3500 7050 60  0000 C CNN
	1    3500 7050
	1    0    0    -1  
$EndComp
$Comp
L mounting_hole M2
U 1 1
P 4200 7050
F 0 "M2" H 4225 6925 60  0000 C CNN
F 1 "mounting_hole" H 4225 6850 60  0000 C CNN
F 2 "Mounting_Holes:MountingHole_3mm" H 4200 7050 60  0001 C CNN
F 3 "" H 4200 7050 60  0000 C CNN
	1    4200 7050
	1    0    0    -1  
$EndComp
$Comp
L mounting_hole M3
U 1 1
P 4900 7050
F 0 "M3" H 4925 6925 60  0000 C CNN
F 1 "mounting_hole" H 4925 6850 60  0000 C CNN
F 2 "Mounting_Holes:MountingHole_3mm" H 4900 7050 60  0001 C CNN
F 3 "" H 4900 7050 60  0000 C CNN
	1    4900 7050
	1    0    0    -1  
$EndComp
$Comp
L mounting_hole M4
U 1 1
P 5600 7050
F 0 "M4" H 5625 6925 60  0000 C CNN
F 1 "mounting_hole" H 5625 6850 60  0000 C CNN
F 2 "Mounting_Holes:MountingHole_3mm" H 5600 7050 60  0001 C CNN
F 3 "" H 5600 7050 60  0000 C CNN
	1    5600 7050
	1    0    0    -1  
$EndComp
Text Label 3100 3850 0    60   ~ 0
VQ
Text Label 3150 4050 0    60   ~ 0
FILT+
Text Label 3400 2400 2    60   ~ 0
AIN1+
Text Label 3400 2300 2    60   ~ 0
AIN1-
Text Label 3400 2550 2    60   ~ 0
AIN2-
Text Label 3400 2650 2    60   ~ 0
AIN2+
Text Label 3400 2800 2    60   ~ 0
AIN3-
Text Label 3400 2900 2    60   ~ 0
AIN3+
Text Label 3400 3050 2    60   ~ 0
AIN4-
Text Label 3400 3150 2    60   ~ 0
AIN4+
Text Label 3400 3300 2    60   ~ 0
AIN5-
Text Label 3400 3400 2    60   ~ 0
AIN5+
Text Label 3400 3550 2    60   ~ 0
AIN6-
Text Label 3400 3650 2    60   ~ 0
AIN6+
Text Label 2050 950  0    60   ~ 0
AIN6-
Text Label 2050 1050 0    60   ~ 0
AIN6+
Text Label 2050 1200 0    60   ~ 0
AIN5-
Text Label 2050 1300 0    60   ~ 0
AIN5+
Text Label 2050 2100 0    60   ~ 0
AIN1-
Text Label 2050 2200 0    60   ~ 0
AIN1+
Text Label 2050 2350 0    60   ~ 0
AIN2-
Text Label 2050 2450 0    60   ~ 0
AIN2+
Text Label 2050 3300 0    60   ~ 0
AIN4-
Text Label 2050 3400 0    60   ~ 0
AIN4+
Text Label 2050 3550 0    60   ~ 0
AIN3-
Text Label 2050 3650 0    60   ~ 0
AIN3+
Connection ~ 4350 5100
Connection ~ 4250 5100
Wire Wire Line
	4550 4950 5150 4950
Connection ~ 4700 1500
Wire Wire Line
	4700 1500 5000 1500
Connection ~ 4800 1500
$Comp
L TEST_1P W21
U 1 1
P 10000 850
F 0 "W21" H 10000 1120 50  0000 C CNN
F 1 "TEST_1P" H 10000 1050 50  0000 C CNN
F 2 "alex:test_point_harwin_S2761-46R" H 10200 850 50  0001 C CNN
F 3 "http://www.mouser.com/ds/2/181/60page187-706839.pdf" H 10200 850 50  0001 C CNN
F 4 "S2761-46R" H 10000 850 60  0001 C CNN "Pt. Num"
F 5 "Value" H 10000 850 60  0001 C CNN "manufacturer"
	1    10000 850 
	1    0    0    -1  
$EndComp
$Comp
L TEST_1P W22
U 1 1
P 10350 850
F 0 "W22" H 10350 1120 50  0000 C CNN
F 1 "TEST_1P" H 10350 1050 50  0000 C CNN
F 2 "alex:test_point_harwin_S2761-46R" H 10550 850 50  0001 C CNN
F 3 "http://www.mouser.com/ds/2/181/60page187-706839.pdf" H 10550 850 50  0001 C CNN
F 4 "S2761-46R" H 10350 850 60  0001 C CNN "Pt. Num"
F 5 "Value" H 10350 850 60  0001 C CNN "manufacturer"
	1    10350 850 
	1    0    0    -1  
$EndComp
Wire Wire Line
	10000 850  10000 1100
Wire Wire Line
	10000 1100 9850 1100
Wire Wire Line
	9850 1250 10350 1250
Wire Wire Line
	10350 1250 10350 850 
$Comp
L TEST_1P W9
U 1 1
P 5750 1950
F 0 "W9" H 5750 2220 50  0000 C CNN
F 1 "TEST_1P" H 5750 2150 50  0000 C CNN
F 2 "alex:test_point_harwin_S2761-46R" H 5950 1950 50  0001 C CNN
F 3 "http://www.mouser.com/ds/2/181/60page187-706839.pdf" H 5950 1950 50  0001 C CNN
F 4 "S2761-46R" H 5750 1950 60  0001 C CNN "Pt. Num"
F 5 "Value" H 5750 1950 60  0001 C CNN "manufacturer"
	1    5750 1950
	1    0    0    -1  
$EndComp
Wire Wire Line
	6000 1400 6000 1500
Wire Wire Line
	6100 1950 5750 1950
Wire Wire Line
	6000 1700 6000 1950
Connection ~ 6000 1950
$EndSCHEMATC
